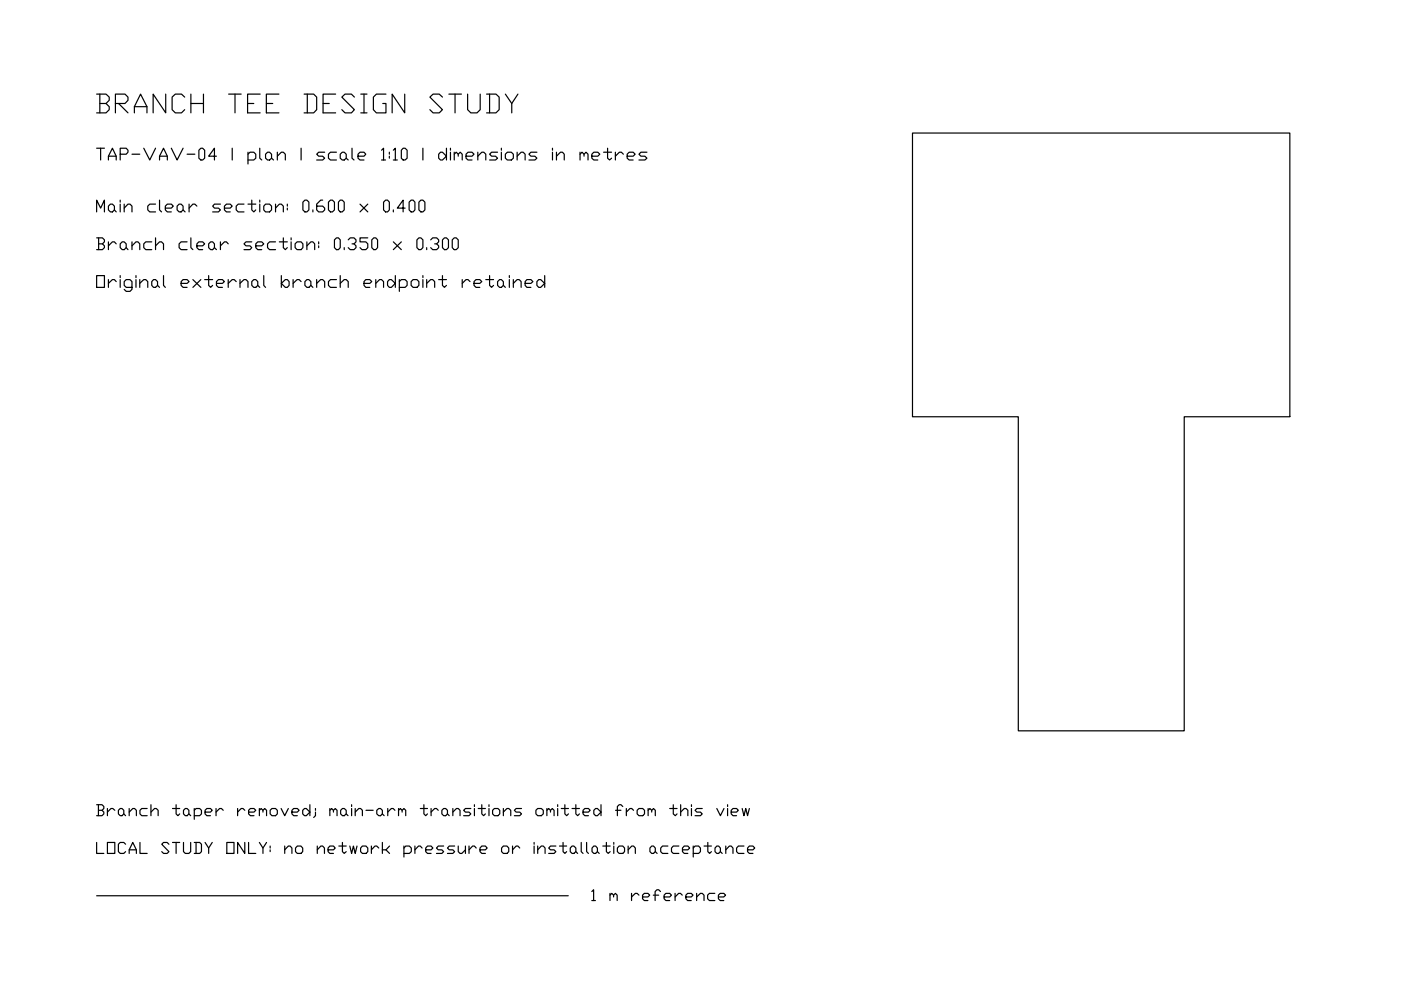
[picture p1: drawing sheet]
<svg xmlns="http://www.w3.org/2000/svg" width="297mm" height="210mm" viewBox="0 0 297 210" stroke-linecap="round" stroke-linejoin="round" font-family="sans-serif">
<!-- layer: BSA_OUTLINE -->
<path d="M193.5 28.2h80v60.2h-22.4v66.6h-35.2v-66.6h-22.4z" fill="none" stroke="#000" stroke-width=".25"/>
<!-- layer: 0 -->
<g fill="none" stroke="#000" stroke-width=".25">
<path d="M20.5 31.4h1.6M21.3 31.4v2.5M23 33.9v-.8l.8-1.7 .8 1.7v.8M23 33.1h1.6M25.5 32.7h1.3l.3-.4v-.5l-.3-.4h-1.3v2.5M28 32.7h1.6M30.5 31.4l1.2 2.5 1.3-2.5M33.8 33.9v-.8l.9-1.7 .8 1.7v.8M33.8 33.1h1.7M36.3 31.4l1.2 2.5 1.3-2.5M39.7 32.7h1.6M42.6 31.4h.4l.4 .4v1.7l-.4 .4h-.4l-.4-.4v-1.7z"/>
<path d="M45.9 33.1h-1.7l1.3-1.7v2.5M49.2 31.4v2.5M52.6 32.7l.4-.4h.8l.4 .4v.8l-.4 .4h-1.2M52.6 32.3v2.5M55.1 31.4v2.1l.4 .4M56.7 32.3h.4l.5 .4v.8l-.5 .4h-.4l-.4-.4v-.8zM57.6 33.5l.4 .4M58.8 33.1l.8-.8h.5l.4 .4v1.2M58.8 32.3v1.6M63.8 31.4v2.5M68.8 32.3h-1.2l-.5 .4 .5 .4h.8l.4 .4-.4 .4h-1.3M71.3 32.3h-1.2l-.5 .4v.8l.5 .4h1.2"/>
<path d="M72.6 32.3h.4l.4 .4v.8l-.4 .4h-.4l-.5-.4v-.8zM73.4 33.5l.4 .4M74.6 31.4v2.1l.5 .4M75.9 33.1h1.3l.4-.4-.4-.4h-.9l-.4 .4v.8l.4 .4h.9M80.9 31.8l.4-.4v2.5M80.9 33.9h.8M82.5 32.3v.4M82.5 33.1v.4M83.4 31.8l.4-.4v2.5M83.4 33.9h.8M85.5 31.4h.4l.4 .4v1.7l-.4 .4h-.4l-.4-.4v-1.7zM89.7 31.4v2.5"/>
<path d="M93.4 32.3h.4l.9 .8-.9 .8h-.4l-.4-.4v-.8zM94.7 31.4v2.5M95.5 31.4v.4M95.5 32.3v1.6M96.3 32.7l.4-.4 .5 .4v.4M96.3 32.3v1.6M97.2 32.7l.4-.4 .4 .4v1.2M98.8 33.1h1.3l.4-.4-.4-.4h-.9l-.4 .4v.8l.4 .4h.9M101.3 33.1l.9-.8h.4l.4 .4v1.2M101.3 32.3v1.6M105.5 32.3h-1.3l-.4 .4 .4 .4h.9l.4 .4-.4 .4h-1.3M106.3 31.4v.4"/>
<path d="M106.3 32.3v1.6M107.6 32.3h.8l.4 .4v.8l-.4 .4h-.8l-.5-.4v-.8zM109.6 33.1l.9-.8h.4l.4 .4v1.2M109.6 32.3v1.6M113.8 32.3h-1.2l-.5 .4 .5 .4h.8l.4 .4-.4 .4h-1.3M117.1 31.4v.4M117.1 32.3v1.6M118 33.1l.8-.8h.5l.3 .4v1.2M118 32.3v1.6M123 32.7l.4-.4 .4 .4v.4M123 32.3v1.6M123.8 32.7l.4-.4 .5 .4v1.2"/>
<path d="M125.5 33.1h1.2l.5-.4-.5-.4h-.8l-.4 .4v.8l.4 .4h.8M128 32.3h1.7M128.8 31.4v2.1l.4 .4 .5-.4M130.5 32.3v1.6M132.2 32.7l-.5-.4h-.4l-.8 .8M133 33.1h1.2l.5-.4-.5-.4h-.8l-.4 .4v.8l.4 .4h.8M137.2 32.3h-1.3l-.4 .4 .4 .4h.8l.5 .4-.5 .4h-1.2M20.5 58.4h1.6v2.5h-1.6zM23 59.3v1.6M24.6 59.7l-.3-.4h-.5l-.8 .8M25.5 58.4v.5M25.5 59.3v1.6"/>
<path d="M28.8 58.4v.5M28.8 59.3v1.6M29.6 59.3v1.6M32.6 59.3h.4l.4 .4v.8l-.4 .4h-.4l-.4-.4v-.8zM34.7 58.4v2.1l.4 .4M40.9 59.3l1.7 1.6M42.6 59.3l-1.7 1.6M43.4 59.3h1.7M44.2 58.4v2.1l.5 .4 .4-.4M48.4 59.3v1.6M50.1 59.7l-.4-.4h-.5l-.8 .8M50.9 59.3v1.6"/>
<path d="M53.4 59.7l.4-.4h.4l.5 .4v.8l-.5 .4h-.4l-.4-.4zM55.9 58.4v2.1l.4 .4M59.6 58.4v2.5M62.1 59.3v1.6M63.8 59.7l-.4-.4h-.4l-.9 .8M64.6 59.7l.5-.4h.4l.4 .4v.8l-.4 .4h-.4l-.5-.4zM67.1 59.3v1.6M71.3 59.3h-1.2l-.5 .4v.8l.5 .4h1.2M72.1 58.4v2.5M79.7 59.3v1.6M82.5 59.3h.5l.8 .8-.8 .8h-.5l-.3-.4v-.8zM83.8 58.4v2.5"/>
<path d="M84.7 59.7l.4-.4h.8l.4 .4v.8l-.4 .4h-1.2M84.7 59.3v2.5M87.6 59.3h.8l.4 .4v.8l-.4 .4h-.8l-.4-.4v-.8zM89.7 58.4v.5M89.7 59.3v1.6M90.5 59.3v1.6M93 59.3h1.7M93.8 58.4v2.1l.4 .4 .5-.4M98 59.3v1.6M99.7 59.7l-.5-.4h-.4l-.8 .8M103 59.3h1.6M103.8 58.4v2.1l.4 .4 .4-.4"/>
<path d="M105.5 59.7l.4-.4h.4l.4 .4v.8l-.4 .4h-.4l-.4-.4zM108 58.4v.5M108 59.3v1.6M108.8 59.3v1.6M114.2 59.3h.4l.9 .8-.9 .8h-.4l-.4-.4v-.8zM115.5 58.4v2.5M28 60.9h-1.2l-.5-.4v-.8l.5-.4h.8l.4 .4v1.7l-.4 .4h-.8l-.5-.4M29.6 60.1l.9-.8h.4l.4 .4v1.2M33.4 60.5l.4 .4M38.4 60.1h1.3l.4-.4-.4-.4h-.9l-.4 .4v.8l.4 .4h.9M45.9 60.1h1.3l.4-.4-.4-.4h-.9l-.4 .4v.8l.4 .4h.9M50.9 60.1l.8-.8h.5l.4 .4v1.2"/>
<path d="M54.7 60.5l.4 .4M59.6 60.1l.9-.8h.4l.4 .4v.8l-.4 .4h-.4zM65.9 60.5l.4 .4M67.1 60.1l.9-.8h.4l.4 .4v1.2M72.1 60.1l.9-.8h.4l.4 .4v1.2M77.2 60.1h1.2l.4-.4-.4-.4h-.8l-.4 .4v.8l.4 .4h.8M79.7 60.1l.8-.8h.4l.4 .4v1.2M90.5 60.1l.8-.8h.4l.5 .4v1.2M100.5 60.1h1.2l.5-.4-.5-.4h-.8l-.4 .4v.8l.4 .4h.8M106.7 60.5l.4 .4M108.8 60.1l.8-.8h.5l.4 .4v1.2M111.3 60.1h1.3l.4-.4-.4-.4h-.9l-.4 .4v.8l.4 .4h.9"/>
<path d="M20.5 170.6h1.1l.4 .4v.4l-.4 .4M20.5 178.6v2.3h1.5M20.9 171.8h.7l.4 .4v.4l-.4 .3h-1.1M20.9 170.6v2.3M22.8 178.6h1.5v2.3h-1.5zM22.8 171.4v1.5M24.3 171.8l-.4-.4h-.4l-.7 .8M25.1 171.8l.4-.4h.4l.3 .4v.8l-.3 .3h-.4l-.4-.3zM26.2 172.6l.4 .3M26.6 179l-.4-.4h-.7l-.4 .4v1.6l.4 .3h.7l.4-.3M27.4 172.2l.8-.8h.3l.4 .4v1.1M27.4 171.4v1.5"/>
<path d="M29.7 178.6v2.3h1.5M31.2 171.4h-1.1l-.4 .4v.8l.4 .3h1.1M32 172.2l.8-.8h.3l.4 .4v1.1M32 170.6v2.3M35.8 179l-.4-.4h-.7l-.4 .4 1.5 1.6-.4 .3h-.7l-.4-.3M36.6 171.4h1.5M36.6 178.6h1.5M37.3 170.6v2l.4 .3 .4-.3M37.3 178.6v2.3M38.9 171.8l.4-.4h.4l.3 .4v.8l-.3 .3h-.4l-.4-.3zM38.9 178.6v2l.4 .3h.7l.4-.3v-2M40 172.6l.4 .3"/>
<path d="M41.2 171.8l.4-.4h.7l.4 .4v.8l-.4 .3h-1.1M41.2 178.6h1.1l.4 .4v1.6l-.4 .3h-1.1M41.2 171.4v2.3M41.6 178.6v2.3M43.5 172.2h1.1l.4-.4-.4-.4h-.7l-.4 .4v.8l.4 .3h.7M43.5 178.6l.7 1.2v1.1M45 178.6l-.8 1.2M45.8 171.4v1.5M47.3 171.8l-.4-.4h-.3l-.8 .8M48.1 178.6h1.5v2.3h-1.5zM50.4 171.4v1.5M51.9 171.8l-.4-.4h-.4l-.7 .8"/>
<path d="M51.9 178.6v2.3l-1.5-2.3v2.3M52.7 172.2h1.1l.4-.4-.4-.4h-.7l-.4 .4v.8l.4 .3h.7M52.7 178.6v2.3h1.5M55 171.8l.4-.4 .4 .4v.4M55 178.6l.8 1.2v1.1M55 171.4v1.5M55.8 171.8l.3-.4 .4 .4v1.1M56.5 178.6l-.7 1.2M57.3 171.8l.4-.4h.7l.4 .4v.8l-.4 .3h-.7l-.4-.3zM57.3 179.4v.4M59.6 171.4l.8 1.5 .7-1.5M60.4 179.4v1.5"/>
<path d="M61.9 172.2h1.1l.4-.4-.4-.4h-.7l-.4 .4v.8l.4 .3h.7M63 179.4h.8l.4 .4v.8l-.4 .3h-.8l-.3-.3v-.8zM64.2 171.8l.4-.4h.3l.8 .8-.8 .7h-.3l-.4-.3zM65.7 170.6v2.3M66.9 172.2v.7l-.4 .4M66.9 171.4v.4M67.3 179.4v1.5M69.9 171.8l.4-.4 .4 .4v.4M69.9 171.4v1.5M70.7 171.8l.4-.4 .4 .4v1.1M71.8 179.4h1.6M72.2 171.8l.4-.4h.4l.4 .4v.8l-.4 .3h-.4l-.4-.3z"/>
<path d="M72.6 178.6v2l.4 .3 .4-.3M73.4 172.6l.4 .3M74.2 179.4l.3 1.5 .4-1.5 .4 1.5 .4-1.5M74.5 170.6v.4M74.5 171.4v1.5M75.3 172.2l.8-.8h.4l.3 .4v1.1M75.3 171.4v1.5M76.8 179.4h.8l.4 .4v.8l-.4 .3h-.8l-.3-.3v-.8zM77.6 171.8h1.5M78.7 179.4v1.5M79.9 171.8l.4-.4h.4l.4 .4v.8l-.4 .3h-.4l-.4-.3zM80.3 179.8l-.4-.4h-.4l-.8 .8"/>
<path d="M81.1 172.6l.3 .3M81.1 178.6v2.3M82.2 171.4v1.5M82.6 179.4l-.8 .8h-.7M83.7 171.8l-.3-.4h-.4l-.8 .8M84.5 171.8l.4-.4 .4 .4v.4M84.5 171.4v1.5M85.3 171.8l.3-.4 .4 .4v1.1M85.6 179.8l.4-.4h.8l.4 .4v.8l-.4 .3h-1.2M85.6 179.4v2.3M88 179.4v1.5M89.1 171.4h1.5"/>
<path d="M89.5 179.8l-.4-.4h-.4l-.7 .8M89.9 170.6v2l.4 .3 .3-.3M91.4 171.4v1.5M92.9 171.8l-.4-.4h-.3l-.8 .8M93.7 171.8l.4-.4h.4l.4 .4v.8l-.4 .3h-.4l-.4-.3zM94.1 179.4h-1.2l-.4 .4 .4 .4h.8l.4 .4-.4 .3h-1.2M94.9 172.6l.3 .3M96 172.2l.8-.8h.4l.3 .4v1.1M96 171.4v1.5M96.4 179.4h-1.2l-.3 .4 .3 .4h.8l.4 .4-.4 .3h-1.1M97.2 179.4v1.2l.3 .3h.4l.8-.7M98.7 179.4v1.5"/>
<path d="M99.4 179.4v1.5M99.8 171.4h-1.1l-.4 .4 .4 .4h.7l.4 .4-.4 .3h-1.1M100.6 170.6v.4M100.6 171.4v1.5M101 179.8l-.4-.4h-.4l-.8 .8M101.4 171.4h1.5M102.2 170.6v2l.3 .3 .4-.3M103.7 170.6v.4M103.7 171.4v1.5M104.4 171.8l.4-.4h.8l.4 .4v.8l-.4 .3h-.8l-.4-.3zM106.7 172.2l.8-.8h.4l.4 .4v1.1M106.7 179.4h.8l.4 .4v.8l-.4 .3h-.8l-.4-.3v-.8z"/>
<path d="M106.7 171.4v1.5M108.7 179.4v1.5M110.2 179.8l-.4-.4h-.4l-.7 .8M110.6 171.4h-1.2l-.3 .4 .3 .4h.8l.4 .4-.4 .3h-1.1M113.2 178.6v.4M113.2 179.4v1.5M113.6 171.8l.4-.4h.8l.4 .4v.8l-.4 .3h-.8l-.4-.3zM114 179.4v1.5M116 171.8l.3-.4 .4 .4v.4M116 171.4v1.5M116.7 171.8l.4-.4 .4 .4v1.1M117.9 179.4h-1.2l-.4 .4 .4 .4h.8l.4 .4-.4 .3h-1.2"/>
<path d="M118.2 170.6v.4M118.2 171.4v1.5M118.6 179.4h1.5M119 171.4h1.5M119.4 178.6v2l.4 .3 .3-.3M119.8 170.6v2l.3 .3 .4-.3M121.3 179.4h.4l.4 .4v.8l-.4 .3h-.4l-.4-.3v-.8zM121.3 171.4h1.6M122.1 170.6v2l.4 .3 .4-.3M123.2 178.6v2l.4 .3M123.6 172.2h1.2l.3-.4-.3-.4h-.8l-.4 .4v.8l.4 .3h.8M124.4 178.6v2l.4 .3"/>
<path d="M125.9 171.8l.4-.4h.4l.7 .8-.7 .7h-.4l-.4-.3zM125.9 179.4h.4l.4 .4v.8l-.4 .3h-.4l-.4-.3v-.8zM127.4 170.6v2.3M127.8 179.4h1.6M128.6 178.6v2l.3 .3 .5-.3M130.1 178.6v.4M130.1 179.4v1.5M130.5 171.8h1.2M131.3 179.4h.7l.4 .4v.8l-.4 .3h-.7l-.4-.3v-.8zM132 171l-.3-.4h-.4l-.4 .4v1.9M132.8 171.4v1.5M133.2 179.4v1.5"/>
<path d="M134.3 171.8l-.4-.4h-.3l-.8 .8M135.1 171.8l.4-.4h.8l.4 .4v.8l-.4 .3h-.8l-.4-.3zM137.4 171.8l.4-.4 .4 .4v.4M137.4 171.4v1.5M138.2 171.8l.4-.4 .3 .4v1.1M138.2 179.4h.4l.3 .4v.8l-.3 .3h-.4l-.4-.3v-.8zM141.6 179.4h-1.1l-.4 .4v.8l.4 .3h1.1M142 171.4h1.6M142.7 170.6v2l.5 .3 .4-.3M143.9 179.4h-1.2l-.3 .4v.8l.3 .3h1.2M144.3 172.2l.8-.8h.4l.3 .4v1.1M144.3 170.6v2.3"/>
<path d="M146.6 170.6v.4M146.6 171.4v1.5M147 179.8l.4-.4h.7l.4 .4v.8l-.4 .3h-1.1M147 179.4v2.3M148.9 171.4h-1.2l-.3 .4 .3 .4h.8l.4 .4-.4 .3h-1.1M149.3 179.4h1.5M150.1 178.6v2l.4 .3 .3-.3M152 171.4l.7 1.5 .8-1.5M152 179.4h.4l.3 .4v.8l-.3 .3h-.4l-.4-.3v-.8zM153.9 179.4v1.5M154.3 170.6v.4M154.3 171.4v1.5"/>
<path d="M155 172.2h1.2l.3-.4-.3-.4h-.8l-.4 .4v.8l.4 .3h.8M157.4 171.4l.3 1.5 .4-1.5 .4 1.5 .4-1.5M157.7 179.4h-1.2l-.3 .4v.8l.3 .3h1.2M27.4 180.9v-.7l.8-1.6 .7 1.6v.7M27.4 180.2h1.5M57.3 180.2v.4M60.4 180.2l.7-.8h.4l.4 .4v1.1M67.3 180.2l.7-.8h.4l.4 .4v1.1M69.6 180.2h1.1l.4-.4-.4-.4h-.8l-.3 .4v.8l.3 .3h.8M81.8 180.2l.8 .7M90.3 180.2h1.1l.4-.4-.4-.4h-.8l-.3 .4v.8l.3 .3h.8M101.8 180.2h1.1l.4-.4-.4-.4h-.7l-.4 .4v.8l.4 .3h.7"/>
<path d="M114 180.2l.8-.8h.4l.4 .4v1.1M122.1 180.6l.4 .3M126.7 180.6l.3 .3M133.2 180.2l.7-.8h.4l.4 .4v1.1M138.9 180.6l.4 .3M144.7 180.2h1.1l.4-.4-.4-.4h-.7l-.4 .4v.8l.4 .3h.7M152.7 180.6l.4 .3M153.9 180.2l.7-.8h.4l.4 .4v1.1M158.5 180.2h1.1l.4-.4-.4-.4h-.7l-.4 .4v.8l.4 .3h.7"/>
</g>
<!-- layer: BSA_SECTION_REFERENCE -->
<path d="M20.5 189.9h100" fill="none" stroke="#000" stroke-width=".25"/>
<text font-size="7.5" x="19.4" y="25">BRANCH TEE DESIGN STUDY</text>
<text font-size="6.2" x="19.4" y="54.3">Branch clear section: 0.350 x 0.300</text>
<g font-size="5.7">
<text x="19.4" y="46.2">Main clear section: 0.600 x 0.400</text>
<text x="124.2" y="192.3">1 m reference</text>
</g>
</svg>
